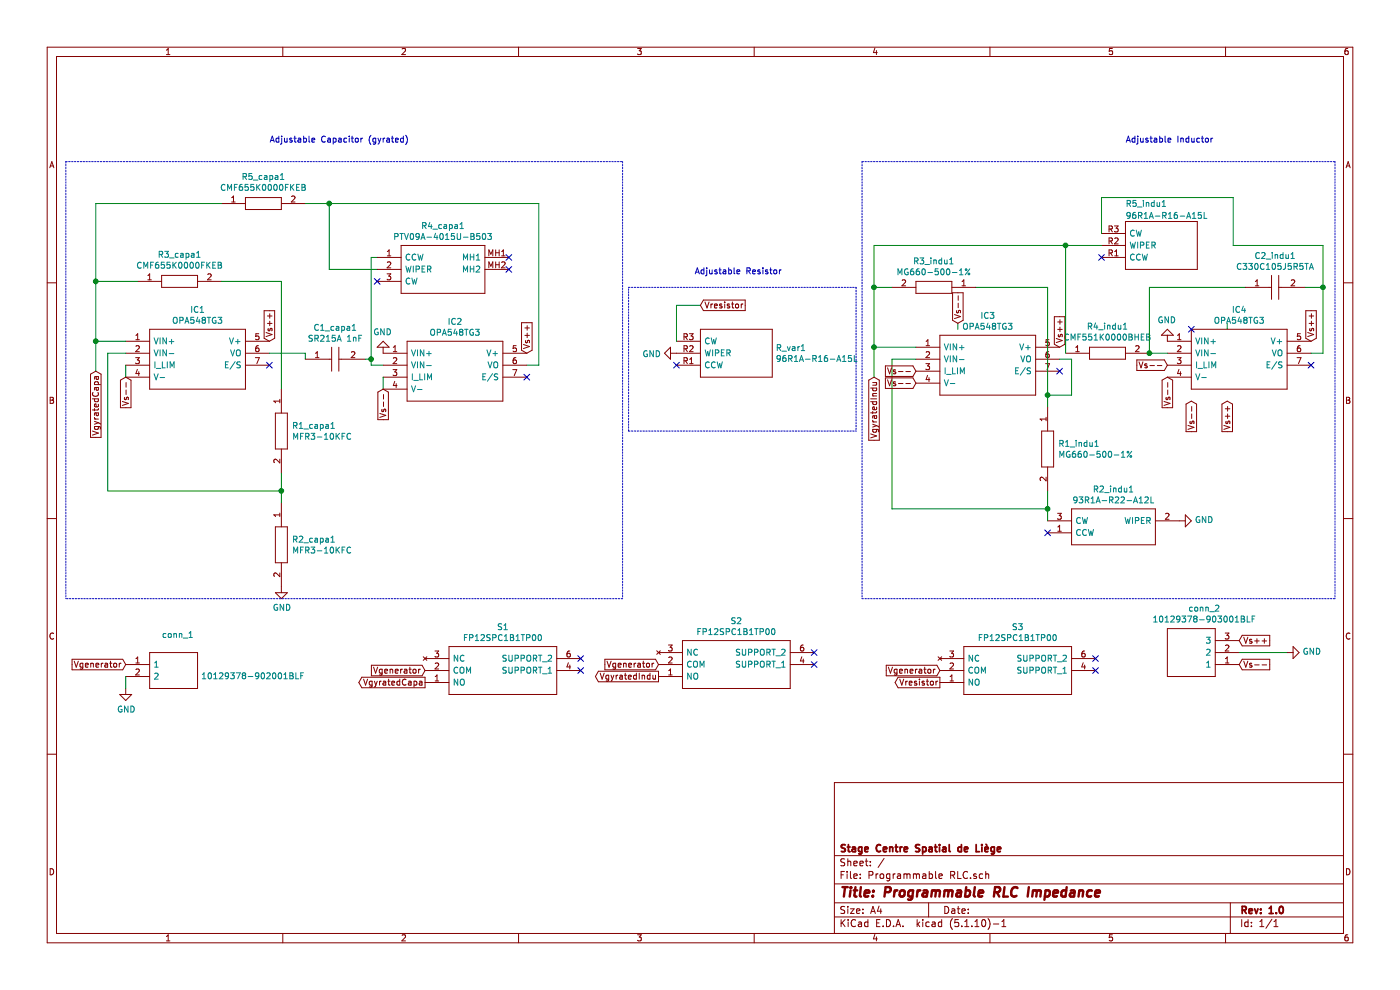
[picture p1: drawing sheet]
EESchema Schematic File Version 4
EELAYER 30 0
EELAYER END
$Descr A4 11693 8268
encoding utf-8
Sheet 1 1
Title "Programmable RLC Impedance"
Date ""
Rev "1.0"
Comp "Stage Centre Spatial de Liège"
Comment1 ""
Comment2 ""
Comment3 ""
Comment4 ""
$EndDescr
$Comp
L power:GND #PWR0101
U 1 1
P 3200 2950
F 0 "#PWR0101" H 3200 2700 50  0001 C CNN
F 1 "GND" H 3205 2777 50  0000 C CNN
F 2 "" H 3200 2950 50  0001 C CNN
F 3 "" H 3200 2950 50  0001 C CNN
	1    3200 2950
	-1   0    0    1   
$EndComp
$Comp
L power:GND #PWR0102
U 1 1
P 2350 4900
F 0 "#PWR0102" H 2350 4650 50  0001 C CNN
F 1 "GND" H 2355 4727 50  0000 C CNN
F 2 "" H 2350 4900 50  0001 C CNN
F 3 "" H 2350 4900 50  0001 C CNN
	1    2350 4900
	1    0    0    -1  
$EndComp
Wire Wire Line
	2550 1700 2750 1700
$Comp
L power:GND #PWR0104
U 1 1
P 9750 2850
F 0 "#PWR0104" H 9750 2600 50  0001 C CNN
F 1 "GND" H 9755 2677 50  0000 C CNN
F 2 "" H 9750 2850 50  0001 C CNN
F 3 "" H 9750 2850 50  0001 C CNN
	1    9750 2850
	-1   0    0    1   
$EndComp
Wire Wire Line
	8750 4250 8750 4350
Text GLabel 1050 5550 0    50   Input ~ 0
Vgenerator
$Comp
L power:GND #PWR0105
U 1 1
P 1050 5750
F 0 "#PWR0105" H 1050 5500 50  0001 C CNN
F 1 "GND" H 1055 5577 50  0000 C CNN
F 2 "" H 1050 5750 50  0001 C CNN
F 3 "" H 1050 5750 50  0001 C CNN
	1    1050 5750
	1    0    0    -1  
$EndComp
Wire Wire Line
	1050 5650 1050 5750
Text GLabel 800  3100 3    50   Input ~ 0
VgyratedCapa
Text GLabel 7300 3150 3    50   Input ~ 0
VgyratedIndu
$Comp
L power:GND #PWR0106
U 1 1
P 5650 2950
F 0 "#PWR0106" H 5650 2700 50  0001 C CNN
F 1 "GND" V 5655 2822 50  0000 R CNN
F 2 "" H 5650 2950 50  0001 C CNN
F 3 "" H 5650 2950 50  0001 C CNN
	1    5650 2950
	0    1    1    0   
$EndComp
Wire Notes Line
	550  1350 5200 1350
Wire Notes Line
	5250 3600 5250 2400
Text Notes 2250 1200 0    50   ~ 0
Adjustable Capacitor (gyrated)
Text Notes 9400 1200 0    50   ~ 0
Adjustable Inductor
Text Notes 5800 2300 0    50   ~ 0
Adjustable Resistor
Wire Wire Line
	10350 5450 10750 5450
$Comp
L power:GND #PWR0107
U 1 1
P 10750 5450
F 0 "#PWR0107" H 10750 5200 50  0001 C CNN
F 1 "GND" V 10755 5322 50  0000 R CNN
F 2 "" H 10750 5450 50  0001 C CNN
F 3 "" H 10750 5450 50  0001 C CNN
	1    10750 5450
	0    -1   -1   0   
$EndComp
Text GLabel 10350 5350 2    50   Input ~ 0
Vs++
Text GLabel 10350 5550 2    50   Input ~ 0
Vs--
Text GLabel 9750 3150 3    50   Input ~ 0
Vs--
Text GLabel 2250 2850 1    50   Input ~ 0
Vs++
Wire Wire Line
	2350 2350 1850 2350
Wire Wire Line
	9600 2400 9600 2950
Wire Wire Line
	8150 2400 8750 2400
Text GLabel 8000 2700 1    50   Input ~ 0
Vs--
Text GLabel 4400 2950 1    50   Input ~ 0
Vs++
Text GLabel 8850 2900 1    50   Input ~ 0
Vs++
Text GLabel 10250 3350 3    50   Input ~ 0
Vs++
Text GLabel 1050 3150 3    50   Input ~ 0
Vs--
Text GLabel 3200 3250 3    50   Input ~ 0
Vs--
Text GLabel 9950 3350 3    50   Input ~ 0
Vs--
$Comp
L SR215A102FARTR1:SR215A102FARTR1 C1_capa1
U 1 1
P 2550 3000
F 0 "C1_capa1" H 2800 3265 50  0000 C CNN
F 1 "SR215A 1nF" H 2800 3174 50  0000 C CNN
F 2 "SR215A102FARTR1" H 2900 3050 50  0001 L CNN
F 3 "http://datasheets.avx.com/SR-Series.pdf" H 2900 2950 50  0001 L CNN
F 4 "Multilayer Ceramic Capacitors MLCC - Leaded 50V 1000pF C0G (NP0) 1 % 5.08 mm" H 2900 2850 50  0001 L CNN "Description"
F 5 "5.08" H 2900 2750 50  0001 L CNN "Height"
F 6 "AVX" H 2900 2650 50  0001 L CNN "Manufacturer_Name"
F 7 "SR215A102FARTR1" H 2900 2550 50  0001 L CNN "Manufacturer_Part_Number"
F 8 "581-SR215A102FARTR1" H 2900 2450 50  0001 L CNN "Mouser Part Number"
F 9 "https://www.mouser.co.uk/ProductDetail/AVX/SR215A102FARTR1?qs=tCBT9FU%252BYulSMsvVJzeFRA%3D%3D" H 2900 2350 50  0001 L CNN "Mouser Price/Stock"
F 10 "" H 2900 2250 50  0001 L CNN "Arrow Part Number"
F 11 "" H 2900 2150 50  0001 L CNN "Arrow Price/Stock"
	1    2550 3000
	1    0    0    -1  
$EndComp
Wire Wire Line
	10400 2400 9600 2400
Wire Wire Line
	2350 2350 2350 3250
Wire Wire Line
	2350 4100 2350 4200
Wire Wire Line
	2350 3950 2350 4100
Connection ~ 2350 4100
Wire Wire Line
	3050 3000 3100 3000
Wire Wire Line
	3150 2250 2750 2250
Connection ~ 2750 1700
Wire Wire Line
	2750 2250 2750 1700
Wire Wire Line
	3150 2150 3100 2150
Wire Wire Line
	7300 2050 8900 2050
Wire Wire Line
	8900 2950 8900 2050
Wire Wire Line
	7300 2050 7300 2400
Wire Wire Line
	7450 2400 7300 2400
Connection ~ 7300 2400
Wire Wire Line
	7300 2400 7300 2900
Wire Wire Line
	8900 2050 9200 2050
Connection ~ 8900 2050
$Comp
L SamacSys_Parts:C330C105J5R5TA C2_indu1
U 1 1
P 10400 2400
F 0 "C2_indu1" H 10650 2665 50  0000 C CNN
F 1 "C330C105J5R5TA" H 10650 2574 50  0000 C CNN
F 2 "C330C105J5R5TA" H 10750 2450 50  0001 L CNN
F 3 "http://www.kemet.com/docfinder?Partnumber=C330C105J5R5TA" H 10750 2350 50  0001 L CNN
F 4 "Multilayer Ceramic Capacitors MLCC - Leaded C330 1uF 50volts X7R 5%" H 10750 2250 50  0001 L CNN "Description"
F 5 "9.14" H 10750 2150 50  0001 L CNN "Height"
F 6 "80-C330C105J5R" H 10750 2050 50  0001 L CNN "Mouser Part Number"
F 7 "https://www.mouser.co.uk/ProductDetail/KEMET/C330C105J5R5TA?qs=tsLHmx0p5v0BSq4SE%252BKGtQ%3D%3D" H 10750 1950 50  0001 L CNN "Mouser Price/Stock"
F 8 "Kemet" H 10750 1850 50  0001 L CNN "Manufacturer_Name"
F 9 "C330C105J5R5TA" H 10750 1750 50  0001 L CNN "Manufacturer_Part_Number"
	1    10400 2400
	1    0    0    -1  
$EndComp
$Comp
L SamacSys_Parts:CMF551K0000BHEB R4_indu1
U 1 1
P 8900 2950
F 0 "R4_indu1" H 9250 3175 50  0000 C CNN
F 1 "CMF551K0000BHEB" H 9250 3084 50  0000 C CNN
F 2 "RESAD1653W69L737D229" H 9450 3000 50  0001 L CNN
F 3 "http://www.vishay.com/docs/31018/cmfind.pdf" H 9450 2900 50  0001 L CNN
F 4 "Vishay CMF55 Series ceramic Axial Metal Film Resistor 1k +/-0.1% 0.125W +/-50ppm/C" H 9450 2800 50  0001 L CNN "Description"
F 5 "" H 9450 2700 50  0001 L CNN "Height"
F 6 "71-CMF551K0000BHEB" H 9450 2600 50  0001 L CNN "Mouser Part Number"
F 7 "https://www.mouser.co.uk/ProductDetail/Vishay-Dale/CMF551K0000BHEB?qs=BpFtYU5tmpsqeBzAgCoCMw%3D%3D" H 9450 2500 50  0001 L CNN "Mouser Price/Stock"
F 8 "Vishay" H 9450 2400 50  0001 L CNN "Manufacturer_Name"
F 9 "CMF551K0000BHEB" H 9450 2300 50  0001 L CNN "Manufacturer_Part_Number"
	1    8900 2950
	1    0    0    -1  
$EndComp
$Comp
L SamacSys_Parts:MG660-500-1% R1_indu1
U 1 1
P 8750 3400
F 0 "R1_indu1" V 9054 3488 50  0000 L CNN
F 1 "MG660-500-1%" V 9145 3488 50  0000 L CNN
F 2 "MG6605001" H 9300 3450 50  0001 L CNN
F 3 "https://www.mouser.es/datasheet/2/62/TypeMG-1279.pdf" H 9300 3350 50  0001 L CNN
F 4 "2.39x12.7" H 9300 3250 50  0001 L CNN "Description"
F 5 "2.77" H 9300 3150 50  0001 L CNN "Height"
F 6 "684-MG660-500-1%" H 9300 3050 50  0001 L CNN "Mouser Part Number"
F 7 "https://www.mouser.co.uk/ProductDetail/Caddock/MG660-500-1/?qs=hE2b9RNHrswkmKDaVeR%252Bkg%3D%3D" H 9300 2950 50  0001 L CNN "Mouser Price/Stock"
F 8 "Caddock" H 9300 2850 50  0001 L CNN "Manufacturer_Name"
F 9 "MG660-500-1%" H 9300 2750 50  0001 L CNN "Manufacturer_Part_Number"
	1    8750 3400
	0    1    1    0   
$EndComp
$Comp
L SamacSys_Parts:MG660-500-1% R3_indu1
U 1 1
P 8150 2400
F 0 "R3_indu1" H 8500 2185 50  0000 C CNN
F 1 "MG660-500-1%" H 8500 2276 50  0000 C CNN
F 2 "MG6605001" H 8700 2450 50  0001 L CNN
F 3 "https://www.mouser.es/datasheet/2/62/TypeMG-1279.pdf" H 8700 2350 50  0001 L CNN
F 4 "2.39x12.7" H 8700 2250 50  0001 L CNN "Description"
F 5 "2.77" H 8700 2150 50  0001 L CNN "Height"
F 6 "684-MG660-500-1%" H 8700 2050 50  0001 L CNN "Mouser Part Number"
F 7 "https://www.mouser.co.uk/ProductDetail/Caddock/MG660-500-1/?qs=hE2b9RNHrswkmKDaVeR%252Bkg%3D%3D" H 8700 1950 50  0001 L CNN "Mouser Price/Stock"
F 8 "Caddock" H 8700 1850 50  0001 L CNN "Manufacturer_Name"
F 9 "MG660-500-1%" H 8700 1750 50  0001 L CNN "Manufacturer_Part_Number"
	1    8150 2400
	-1   0    0    1   
$EndComp
$Comp
L SamacSys_Parts:CMF655K0000FKEB R3_capa1
U 1 1
P 1150 2350
F 0 "R3_capa1" H 1500 2575 50  0000 C CNN
F 1 "CMF655K0000FKEB" H 1500 2484 50  0000 C CNN
F 2 "RESAD3573W69L1745D457" H 1700 2400 50  0001 L CNN
F 3 "https://componentsearchengine.com/Datasheets/1/CMF655K0000FKEB.pdf" H 1700 2300 50  0001 L CNN
F 4 "Metal Film Resistors - Through Hole 1.5W 5Kohms 1%" H 1700 2200 50  0001 L CNN "Description"
F 5 "" H 1700 2100 50  0001 L CNN "Height"
F 6 "71-CMF655K0000FKEB" H 1700 2000 50  0001 L CNN "Mouser Part Number"
F 7 "https://www.mouser.co.uk/ProductDetail/Vishay-Dale/CMF655K0000FKEB?qs=lPBU6YQ%252B5gjWJMmTFIh77g%3D%3D" H 1700 1900 50  0001 L CNN "Mouser Price/Stock"
F 8 "Vishay" H 1700 1800 50  0001 L CNN "Manufacturer_Name"
F 9 "CMF655K0000FKEB" H 1700 1700 50  0001 L CNN "Manufacturer_Part_Number"
	1    1150 2350
	1    0    0    -1  
$EndComp
$Comp
L SamacSys_Parts:CMF655K0000FKEB R5_capa1
U 1 1
P 1850 1700
F 0 "R5_capa1" H 2200 1925 50  0000 C CNN
F 1 "CMF655K0000FKEB" H 2200 1834 50  0000 C CNN
F 2 "RESAD3573W69L1745D457" H 2400 1750 50  0001 L CNN
F 3 "https://componentsearchengine.com/Datasheets/1/CMF655K0000FKEB.pdf" H 2400 1650 50  0001 L CNN
F 4 "Metal Film Resistors - Through Hole 1.5W 5Kohms 1%" H 2400 1550 50  0001 L CNN "Description"
F 5 "" H 2400 1450 50  0001 L CNN "Height"
F 6 "71-CMF655K0000FKEB" H 2400 1350 50  0001 L CNN "Mouser Part Number"
F 7 "https://www.mouser.co.uk/ProductDetail/Vishay-Dale/CMF655K0000FKEB?qs=lPBU6YQ%252B5gjWJMmTFIh77g%3D%3D" H 2400 1250 50  0001 L CNN "Mouser Price/Stock"
F 8 "Vishay" H 2400 1150 50  0001 L CNN "Manufacturer_Name"
F 9 "CMF655K0000FKEB" H 2400 1050 50  0001 L CNN "Manufacturer_Part_Number"
	1    1850 1700
	1    0    0    -1  
$EndComp
$Comp
L SamacSys_Parts:MFR3-10KFC R1_capa1
U 1 1
P 2350 3250
F 0 "R1_capa1" V 2654 3338 50  0000 L CNN
F 1 "MFR3-10KFC" V 2745 3338 50  0000 L CNN
F 2 "RESAD1170W45L370D200" H 2900 3300 50  0001 L CNN
F 3 "https://componentsearchengine.com/Datasheets/2/MFR3-10KFC.pdf" H 2900 3200 50  0001 L CNN
F 4 "Metal Film Resistors - Through Hole 10K ohm 1% 0.4W" H 2900 3100 50  0001 L CNN "Description"
F 5 "" H 2900 3000 50  0001 L CNN "Height"
F 6 "" H 2900 2900 50  0001 L CNN "Mouser Part Number"
F 7 "" H 2900 2800 50  0001 L CNN "Mouser Price/Stock"
F 8 "TT ELECTRONICS / WELWYN" H 2900 2700 50  0001 L CNN "Manufacturer_Name"
F 9 "MFR3-10KFC" H 2900 2600 50  0001 L CNN "Manufacturer_Part_Number"
	1    2350 3250
	0    1    1    0   
$EndComp
$Comp
L SamacSys_Parts:MFR3-10KFC R2_capa1
U 1 1
P 2350 4200
F 0 "R2_capa1" V 2654 4288 50  0000 L CNN
F 1 "MFR3-10KFC" V 2745 4288 50  0000 L CNN
F 2 "RESAD1170W45L370D200" H 2900 4250 50  0001 L CNN
F 3 "https://componentsearchengine.com/Datasheets/2/MFR3-10KFC.pdf" H 2900 4150 50  0001 L CNN
F 4 "Metal Film Resistors - Through Hole 10K ohm 1% 0.4W" H 2900 4050 50  0001 L CNN "Description"
F 5 "" H 2900 3950 50  0001 L CNN "Height"
F 6 "" H 2900 3850 50  0001 L CNN "Mouser Part Number"
F 7 "" H 2900 3750 50  0001 L CNN "Mouser Price/Stock"
F 8 "TT ELECTRONICS / WELWYN" H 2900 3650 50  0001 L CNN "Manufacturer_Name"
F 9 "MFR3-10KFC" H 2900 3550 50  0001 L CNN "Manufacturer_Part_Number"
	1    2350 4200
	0    1    1    0   
$EndComp
$Comp
L SamacSys_Parts:PTV09A-4015U-B503 R4_capa1
U 1 1
P 3150 2150
F 0 "R4_capa1" H 3700 2415 50  0000 C CNN
F 1 "PTV09A-4015U-B503" H 3700 2324 50  0000 C CNN
F 2 "PTV09A4015UB503" H 4100 2250 50  0001 L CNN
F 3 "https://www.bourns.com/docs/product-datasheets/PTV09.pdf" H 4100 2150 50  0001 L CNN
F 4 "Potentiometers PANEL CONTROL - 9MM-ST-CA 50 kohms 15 mm" H 4100 2050 50  0001 L CNN "Description"
F 5 "15.5" H 4100 1950 50  0001 L CNN "Height"
F 6 "652-PTV09A-4015UB503" H 4100 1850 50  0001 L CNN "Mouser Part Number"
F 7 "https://www.mouser.co.uk/ProductDetail/Bourns/PTV09A-4015U-B503?qs=pxDZlBjcsChjgaXxrSM7Lg%3D%3D" H 4100 1750 50  0001 L CNN "Mouser Price/Stock"
F 8 "Bourns" H 4100 1650 50  0001 L CNN "Manufacturer_Name"
F 9 "PTV09A-4015U-B503" H 4100 1550 50  0001 L CNN "Manufacturer_Part_Number"
	1    3150 2150
	1    0    0    -1  
$EndComp
$Comp
L SamacSys_Parts:10129378-903001BLF conn_2
U 1 1
P 10350 5550
F 0 "conn_2" H 10642 5085 50  0000 C CNN
F 1 "10129378-903001BLF" H 10642 5176 50  0000 C CNN
F 2 "HDRV3W67P0X254_1X3_762X241X858P" H 11000 5650 50  0001 L CNN
F 3 "" H 11000 5550 50  0001 L CNN
F 4 "HEADER SR VT TH 1X3" H 11000 5450 50  0001 L CNN "Description"
F 5 "8.58" H 11000 5350 50  0001 L CNN "Height"
F 6 "649-1012937890301BLF" H 11000 5250 50  0001 L CNN "Mouser Part Number"
F 7 "https://www.mouser.co.uk/ProductDetail/Amphenol-FCI/10129378-903001BLF?qs=0lQeLiL1qybuYTJnitumiA%3D%3D" H 11000 5150 50  0001 L CNN "Mouser Price/Stock"
F 8 "Amphenol" H 11000 5050 50  0001 L CNN "Manufacturer_Name"
F 9 "10129378-903001BLF" H 11000 4950 50  0001 L CNN "Manufacturer_Part_Number"
	1    10350 5550
	-1   0    0    1   
$EndComp
$Comp
L SamacSys_Parts:FP12SPC1B1TP00 S1
U 1 1
P 3550 5500
F 0 "S1" H 4200 5765 50  0000 C CNN
F 1 "FP12SPC1B1TP00" H 4200 5674 50  0000 C CNN
F 2 "FP12SPC1B1TP00" H 4700 5600 50  0001 L CNN
F 3 "" H 4700 5500 50  0001 L CNN
F 4 "Pushbutton Switches SPDT N.O. STD plunger, Vertical, No CAP" H 4700 5400 50  0001 L CNN "Description"
F 5 "10.5" H 4700 5300 50  0001 L CNN "Height"
F 6 "611-FP12SPC1B1TP00" H 4700 5200 50  0001 L CNN "Mouser Part Number"
F 7 "https://www.mouser.co.uk/ProductDetail/CK/FP12SPC1B1TP00?qs=GedFDFLaBXHjZqD4Rlpjfw%3D%3D" H 4700 5100 50  0001 L CNN "Mouser Price/Stock"
F 8 "C & K COMPONENTS" H 4700 5000 50  0001 L CNN "Manufacturer_Name"
F 9 "FP12SPC1B1TP00" H 4700 4900 50  0001 L CNN "Manufacturer_Part_Number"
	1    3550 5500
	1    0    0    -1  
$EndComp
Text GLabel 3550 5600 0    50   Input ~ 0
Vgenerator
Text GLabel 3550 5700 0    50   Output ~ 0
VgyratedCapa
$Comp
L SamacSys_Parts:FP12SPC1B1TP00 S2
U 1 1
P 5500 5450
F 0 "S2" H 6150 5715 50  0000 C CNN
F 1 "FP12SPC1B1TP00" H 6150 5624 50  0000 C CNN
F 2 "FP12SPC1B1TP00" H 6650 5550 50  0001 L CNN
F 3 "" H 6650 5450 50  0001 L CNN
F 4 "Pushbutton Switches SPDT N.O. STD plunger, Vertical, No CAP" H 6650 5350 50  0001 L CNN "Description"
F 5 "10.5" H 6650 5250 50  0001 L CNN "Height"
F 6 "611-FP12SPC1B1TP00" H 6650 5150 50  0001 L CNN "Mouser Part Number"
F 7 "https://www.mouser.co.uk/ProductDetail/CK/FP12SPC1B1TP00?qs=GedFDFLaBXHjZqD4Rlpjfw%3D%3D" H 6650 5050 50  0001 L CNN "Mouser Price/Stock"
F 8 "C & K COMPONENTS" H 6650 4950 50  0001 L CNN "Manufacturer_Name"
F 9 "FP12SPC1B1TP00" H 6650 4850 50  0001 L CNN "Manufacturer_Part_Number"
	1    5500 5450
	1    0    0    -1  
$EndComp
Text GLabel 5500 5550 0    50   Input ~ 0
Vgenerator
Text GLabel 5500 5650 0    50   Output ~ 0
VgyratedIndu
$Comp
L SamacSys_Parts:FP12SPC1B1TP00 S3
U 1 1
P 7850 5500
F 0 "S3" H 8500 5765 50  0000 C CNN
F 1 "FP12SPC1B1TP00" H 8500 5674 50  0000 C CNN
F 2 "FP12SPC1B1TP00" H 9000 5600 50  0001 L CNN
F 3 "" H 9000 5500 50  0001 L CNN
F 4 "Pushbutton Switches SPDT N.O. STD plunger, Vertical, No CAP" H 9000 5400 50  0001 L CNN "Description"
F 5 "10.5" H 9000 5300 50  0001 L CNN "Height"
F 6 "611-FP12SPC1B1TP00" H 9000 5200 50  0001 L CNN "Mouser Part Number"
F 7 "https://www.mouser.co.uk/ProductDetail/CK/FP12SPC1B1TP00?qs=GedFDFLaBXHjZqD4Rlpjfw%3D%3D" H 9000 5100 50  0001 L CNN "Mouser Price/Stock"
F 8 "C & K COMPONENTS" H 9000 5000 50  0001 L CNN "Manufacturer_Name"
F 9 "FP12SPC1B1TP00" H 9000 4900 50  0001 L CNN "Manufacturer_Part_Number"
	1    7850 5500
	1    0    0    -1  
$EndComp
Text GLabel 7850 5600 0    50   Input ~ 0
Vgenerator
Text GLabel 7850 5700 0    50   Output ~ 0
Vresistor
NoConn ~ 3150 2350
NoConn ~ 4250 2150
NoConn ~ 4250 2250
NoConn ~ 4850 5500
NoConn ~ 4850 5600
NoConn ~ 9150 5500
NoConn ~ 9150 5600
NoConn ~ 9950 2750
Wire Wire Line
	10250 2750 10250 2700
Wire Wire Line
	8750 4100 8750 4250
Connection ~ 8750 4250
NoConn ~ 6800 5450
NoConn ~ 6800 5550
Wire Wire Line
	8000 2700 8000 2750
NoConn ~ 8750 4450
Text GLabel 5850 2550 2    50   Input ~ 0
Vresistor
NoConn ~ 5650 3050
$Comp
L SamacSys_Parts:OPA548TG3 IC1
U 1 1
P 1050 2850
F 0 "IC1" H 1650 3115 50  0000 C CNN
F 1 "OPA548TG3" H 1650 3024 50  0000 C CNN
F 2 "TO127P470X1016X2195-7P" H 2100 2950 50  0001 L CNN
F 3 "http://www.ti.com/lit/ds/symlink/opa548.pdf" H 2100 2850 50  0001 L CNN
F 4 "OP Amp Single GP 30V/60V 7-Pin D2PAK" H 2100 2750 50  0001 L CNN "Description"
F 5 "4.7" H 2100 2650 50  0001 L CNN "Height"
F 6 "595-OPA548TG3" H 2100 2550 50  0001 L CNN "Mouser Part Number"
F 7 "https://www.mouser.co.uk/ProductDetail/Texas-Instruments/OPA548TG3?qs=wgAEGBTxy7kacmUoGWhX2g%3D%3D" H 2100 2450 50  0001 L CNN "Mouser Price/Stock"
F 8 "Texas Instruments" H 2100 2350 50  0001 L CNN "Manufacturer_Name"
F 9 "OPA548TG3" H 2100 2250 50  0001 L CNN "Manufacturer_Part_Number"
	1    1050 2850
	1    0    0    -1  
$EndComp
Wire Wire Line
	8750 2400 8750 3300
$Comp
L SamacSys_Parts:OPA548TG3 IC2
U 1 1
P 3200 2950
F 0 "IC2" H 3800 3215 50  0000 C CNN
F 1 "OPA548TG3" H 3800 3124 50  0000 C CNN
F 2 "TO127P470X1016X2195-7P" H 4250 3050 50  0001 L CNN
F 3 "http://www.ti.com/lit/ds/symlink/opa548.pdf" H 4250 2950 50  0001 L CNN
F 4 "OP Amp Single GP 30V/60V 7-Pin D2PAK" H 4250 2850 50  0001 L CNN "Description"
F 5 "4.7" H 4250 2750 50  0001 L CNN "Height"
F 6 "595-OPA548TG3" H 4250 2650 50  0001 L CNN "Mouser Part Number"
F 7 "https://www.mouser.co.uk/ProductDetail/Texas-Instruments/OPA548TG3?qs=wgAEGBTxy7kacmUoGWhX2g%3D%3D" H 4250 2550 50  0001 L CNN "Mouser Price/Stock"
F 8 "Texas Instruments" H 4250 2450 50  0001 L CNN "Manufacturer_Name"
F 9 "OPA548TG3" H 4250 2350 50  0001 L CNN "Manufacturer_Part_Number"
	1    3200 2950
	1    0    0    -1  
$EndComp
$Comp
L SamacSys_Parts:OPA548TG3 IC3
U 1 1
P 7650 2900
F 0 "IC3" H 8250 3165 50  0000 C CNN
F 1 "OPA548TG3" H 8250 3074 50  0000 C CNN
F 2 "TO127P470X1016X2195-7P" H 8700 3000 50  0001 L CNN
F 3 "http://www.ti.com/lit/ds/symlink/opa548.pdf" H 8700 2900 50  0001 L CNN
F 4 "OP Amp Single GP 30V/60V 7-Pin D2PAK" H 8700 2800 50  0001 L CNN "Description"
F 5 "4.7" H 8700 2700 50  0001 L CNN "Height"
F 6 "595-OPA548TG3" H 8700 2600 50  0001 L CNN "Mouser Part Number"
F 7 "https://www.mouser.co.uk/ProductDetail/Texas-Instruments/OPA548TG3?qs=wgAEGBTxy7kacmUoGWhX2g%3D%3D" H 8700 2500 50  0001 L CNN "Mouser Price/Stock"
F 8 "Texas Instruments" H 8700 2400 50  0001 L CNN "Manufacturer_Name"
F 9 "OPA548TG3" H 8700 2300 50  0001 L CNN "Manufacturer_Part_Number"
	1    7650 2900
	1    0    0    -1  
$EndComp
$Comp
L SamacSys_Parts:OPA548TG3 IC4
U 1 1
P 9750 2850
F 0 "IC4" H 10350 3115 50  0000 C CNN
F 1 "OPA548TG3" H 10350 3024 50  0000 C CNN
F 2 "TO127P470X1016X2195-7P" H 10800 2950 50  0001 L CNN
F 3 "http://www.ti.com/lit/ds/symlink/opa548.pdf" H 10800 2850 50  0001 L CNN
F 4 "OP Amp Single GP 30V/60V 7-Pin D2PAK" H 10800 2750 50  0001 L CNN "Description"
F 5 "4.7" H 10800 2650 50  0001 L CNN "Height"
F 6 "595-OPA548TG3" H 10800 2550 50  0001 L CNN "Mouser Part Number"
F 7 "https://www.mouser.co.uk/ProductDetail/Texas-Instruments/OPA548TG3?qs=wgAEGBTxy7kacmUoGWhX2g%3D%3D" H 10800 2450 50  0001 L CNN "Mouser Price/Stock"
F 8 "Texas Instruments" H 10800 2350 50  0001 L CNN "Manufacturer_Name"
F 9 "OPA548TG3" H 10800 2250 50  0001 L CNN "Manufacturer_Part_Number"
	1    9750 2850
	1    0    0    -1  
$EndComp
Wire Wire Line
	1050 2950 900  2950
Wire Wire Line
	900  2950 900  4100
Wire Wire Line
	900  4100 2350 4100
Wire Wire Line
	3100 2150 3100 3000
Wire Wire Line
	2250 2950 2550 2950
Wire Wire Line
	2550 2950 2550 3000
Wire Wire Line
	3200 3050 3100 3050
Wire Wire Line
	3100 3050 3100 3000
Connection ~ 3100 3000
Wire Wire Line
	4400 3050 4500 3050
Wire Wire Line
	4500 3050 4500 1700
Wire Wire Line
	2750 1700 4500 1700
Wire Wire Line
	3200 3150 3200 3250
Wire Wire Line
	1050 3050 1050 3150
NoConn ~ 4400 3150
NoConn ~ 2250 3050
NoConn ~ 8850 3100
NoConn ~ 10950 3050
Text GLabel 9750 3050 0    50   Input ~ 0
Vs--
Wire Wire Line
	7450 4250 7450 3000
Wire Wire Line
	7450 3000 7650 3000
Wire Wire Line
	7450 4250 8750 4250
Wire Wire Line
	7650 2900 7300 2900
Connection ~ 7300 2900
Wire Wire Line
	7300 2900 7300 3150
Text GLabel 7650 3200 0    50   Input ~ 0
Vs--
Text GLabel 7650 3100 0    50   Input ~ 0
Vs--
Wire Wire Line
	8850 3000 8950 3000
Wire Wire Line
	8950 3000 8950 3300
Wire Wire Line
	8950 3300 8750 3300
Connection ~ 8750 3300
Wire Wire Line
	8750 3300 8750 3400
Text GLabel 10950 2850 1    50   Input ~ 0
Vs++
Wire Wire Line
	9750 2950 9600 2950
Connection ~ 9600 2950
$Comp
L SamacSys_Parts:10129378-902001BLF conn_1
U 1 1
P 1050 5550
F 0 "conn_1" H 1350 5800 50  0000 L CNN
F 1 "10129378-902001BLF" H 1678 5455 50  0000 L CNN
F 2 "HDRV2W67P0X254_1X2_508X241X843P" H 1700 5650 50  0001 L CNN
F 3 "https://www.mouser.co.uk/datasheet/2/18/10129378-1530218.pdf" H 1700 5550 50  0001 L CNN
F 4 "Vertical header straight" H 1700 5450 50  0001 L CNN "Description"
F 5 "8.43" H 1700 5350 50  0001 L CNN "Height"
F 6 "649-1012937890201BLF" H 1700 5250 50  0001 L CNN "Mouser Part Number"
F 7 "https://www.mouser.co.uk/ProductDetail/Amphenol-FCI/10129378-902001BLF?qs=0lQeLiL1qybv6C1q0T3%2FPw%3D%3D" H 1700 5150 50  0001 L CNN "Mouser Price/Stock"
F 8 "Amphenol" H 1700 5050 50  0001 L CNN "Manufacturer_Name"
F 9 "10129378-902001BLF" H 1700 4950 50  0001 L CNN "Manufacturer_Part_Number"
	1    1050 5550
	1    0    0    -1  
$EndComp
$Comp
L SamacSys_Parts:93R1A-R22-A12L R2_indu1
U 1 1
P 8750 4350
F 0 "R2_indu1" H 9300 4615 50  0000 C CNN
F 1 "93R1A-R22-A12L" H 9300 4524 50  0000 C CNN
F 2 "93R1AR22A12L" H 9700 4450 50  0001 L CNN
F 3 "" H 9700 4350 50  0001 L CNN
F 4 "Bourns 93 Series Panel Mount, Through Hole Cermet Trimmer Resistor with Pin Terminations, 2.5k +/-10% 2W +/-150ppm/C" H 9700 4250 50  0001 L CNN "Description"
F 5 "17.45" H 9700 4150 50  0001 L CNN "Height"
F 6 "652-93R1A-R22-A12L" H 9700 4050 50  0001 L CNN "Mouser Part Number"
F 7 "https://www.mouser.co.uk/ProductDetail/Bourns/93R1A-R22-A12L?qs=iuQ%252BhjgTeiiwIJe4aEq5DA%3D%3D" H 9700 3950 50  0001 L CNN "Mouser Price/Stock"
F 8 "Bourns" H 9700 3850 50  0001 L CNN "Manufacturer_Name"
F 9 "93R1A-R22-A12L" H 9700 3750 50  0001 L CNN "Manufacturer_Part_Number"
	1    8750 4350
	1    0    0    -1  
$EndComp
$Comp
L power:GND #PWR0103
U 1 1
P 9850 4350
F 0 "#PWR0103" H 9850 4100 50  0001 C CNN
F 1 "GND" V 9855 4222 50  0000 R CNN
F 2 "" H 9850 4350 50  0001 C CNN
F 3 "" H 9850 4350 50  0001 C CNN
	1    9850 4350
	0    -1   -1   0   
$EndComp
NoConn ~ 9200 2150
Wire Notes Line
	7150 2400 7150 3600
Wire Notes Line
	5250 3600 7150 3600
Wire Notes Line
	5250 2400 7150 2400
Wire Wire Line
	10300 2050 11050 2050
Wire Wire Line
	11050 2050 11050 2400
Wire Wire Line
	11050 2950 10950 2950
Wire Wire Line
	10900 2400 11050 2400
Connection ~ 11050 2400
Wire Wire Line
	11050 2400 11050 2950
Wire Notes Line
	7200 5000 11150 5000
Wire Notes Line
	11150 1350 11150 5000
Wire Notes Line
	7200 1350 11150 1350
Wire Notes Line
	7200 1350 7200 5000
Wire Wire Line
	800  1700 800  2350
Wire Wire Line
	800  1700 1850 1700
Wire Wire Line
	800  2850 1050 2850
Connection ~ 800  2850
Wire Wire Line
	800  2850 800  3100
Wire Wire Line
	800  2350 1150 2350
Connection ~ 800  2350
Wire Wire Line
	800  2350 800  2850
Wire Notes Line
	5200 5000 550  5000
Wire Notes Line
	5200 1350 5200 5000
Wire Notes Line
	550  1350 550  5000
$Comp
L SamacSys_Parts:96R1A-R16-A15L R5_indu1
U 1 1
P 9200 1950
F 0 "R5_indu1" H 9400 2200 50  0000 L CNN
F 1 "96R1A-R16-A15L" H 9400 2100 50  0000 L CNN
F 2 "96R1AR16A15L" H 10050 2050 50  0001 L CNN
F 3 "https://componentsearchengine.com/Datasheets/2/96R1A-R16-A15L.pdf" H 10050 1950 50  0001 L CNN
F 4 "Bourns Conductive Plastic Potentiometer with a 6 mm Dia. Shaft 10k +/-10% 2W +/-150ppm/C, Linear, Panel Mount" H 10050 1850 50  0001 L CNN "Description"
F 5 "17.45" H 10050 1750 50  0001 L CNN "Height"
F 6 "652-96R1A-R16-A15L" H 10050 1650 50  0001 L CNN "Mouser Part Number"
F 7 "https://www.mouser.co.uk/ProductDetail/Bourns/96R1A-R16-A15L?qs=iuQ%252BhjgTeig0Okk2%252Boma3A%3D%3D" H 10050 1550 50  0001 L CNN "Mouser Price/Stock"
F 8 "Bourns" H 10050 1450 50  0001 L CNN "Manufacturer_Name"
F 9 "96R1A-R16-A15L" H 10050 1350 50  0001 L CNN "Manufacturer_Part_Number"
	1    9200 1950
	1    0    0    -1  
$EndComp
$Comp
L SamacSys_Parts:96R1A-R16-A15L R_var1
U 1 1
P 5650 2850
F 0 "R_var1" H 6478 2796 50  0000 L CNN
F 1 "96R1A-R16-A15L" H 6478 2705 50  0000 L CNN
F 2 "96R1AR16A15L" H 6500 2950 50  0001 L CNN
F 3 "https://componentsearchengine.com/Datasheets/2/96R1A-R16-A15L.pdf" H 6500 2850 50  0001 L CNN
F 4 "Bourns Conductive Plastic Potentiometer with a 6 mm Dia. Shaft 10k +/-10% 2W +/-150ppm/C, Linear, Panel Mount" H 6500 2750 50  0001 L CNN "Description"
F 5 "17.45" H 6500 2650 50  0001 L CNN "Height"
F 6 "652-96R1A-R16-A15L" H 6500 2550 50  0001 L CNN "Mouser Part Number"
F 7 "https://www.mouser.co.uk/ProductDetail/Bourns/96R1A-R16-A15L?qs=iuQ%252BhjgTeig0Okk2%252Boma3A%3D%3D" H 6500 2450 50  0001 L CNN "Mouser Price/Stock"
F 8 "Bourns" H 6500 2350 50  0001 L CNN "Manufacturer_Name"
F 9 "96R1A-R16-A15L" H 6500 2250 50  0001 L CNN "Manufacturer_Part_Number"
	1    5650 2850
	1    0    0    -1  
$EndComp
Wire Wire Line
	5650 2850 5650 2550
Wire Wire Line
	5650 2550 5850 2550
Wire Wire Line
	10300 1650 9200 1650
Wire Wire Line
	9200 1650 9200 1950
Wire Wire Line
	10300 1650 10300 2050
$EndSCHEMATC
